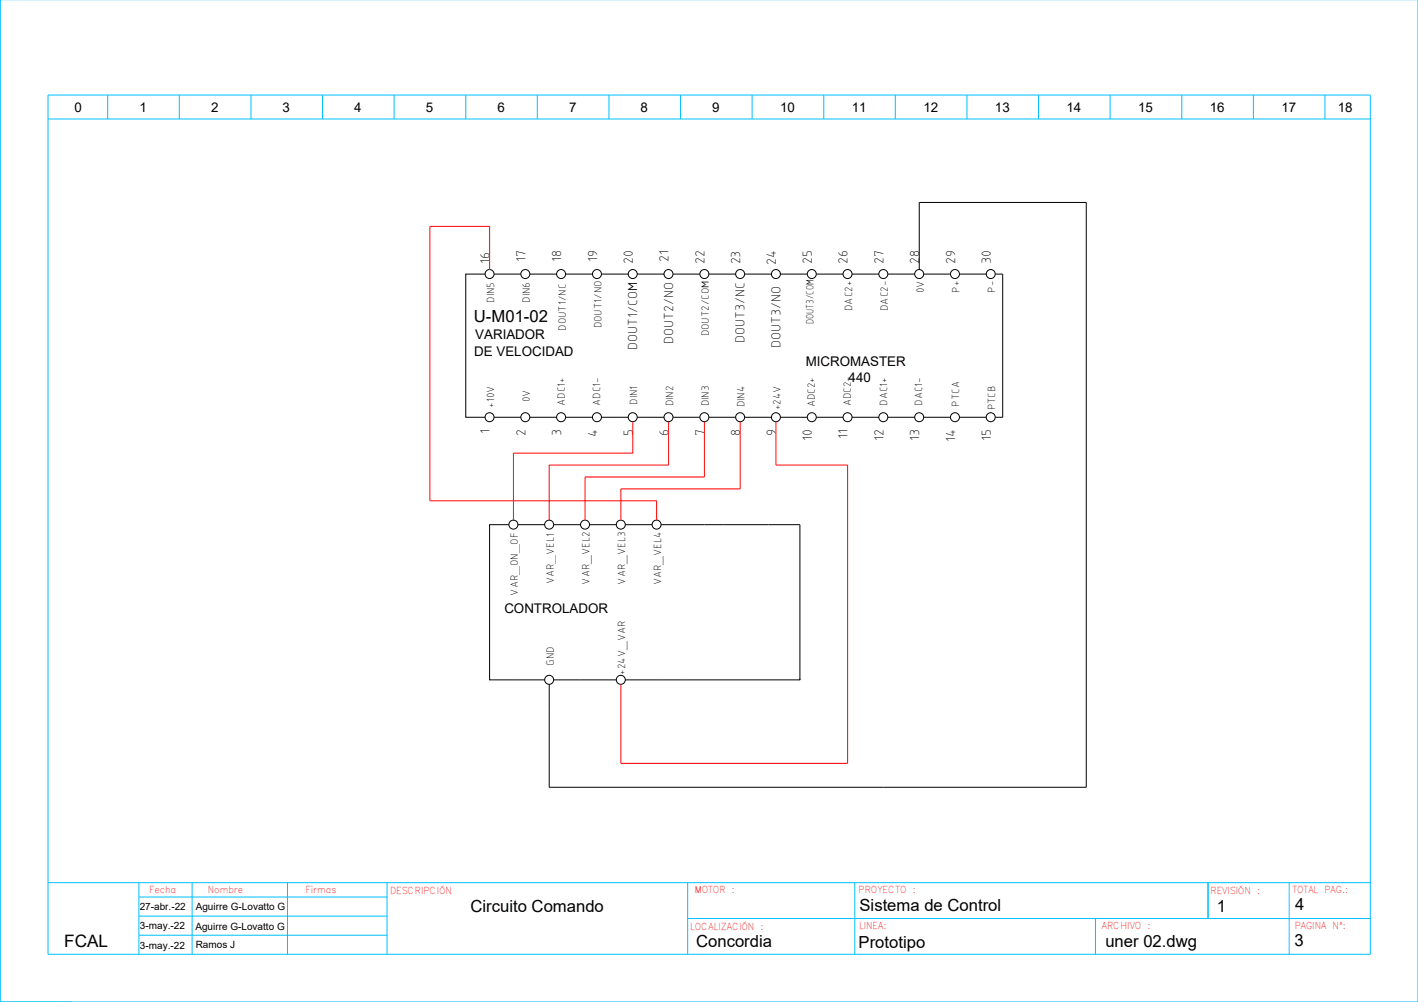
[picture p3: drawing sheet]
<svg xmlns="http://www.w3.org/2000/svg" width="297mm" height="210mm" viewBox="0 0 297 210" stroke-linecap="round" stroke-linejoin="round" font-family="sans-serif">
<path d="M.1 209.9h15" fill="none" stroke="#0f0" stroke-width=".21"/>
<g fill="none" stroke="#00bfff" stroke-width=".21">
<path d="M.1 -.1v210h296.9v-210M10.1 19.9h276.9v180h-276.9zM22.5 19.9v5M37.6 19.9v5M52.6 19.9v5M67.5 19.9v5M82.6 19.9v5M97.6 19.9v5M112.6 19.9v5M127.6 19.9v5M142.6 19.9v5M157.6 19.9v5"/>
<path d="M172.6 19.9v5M187.5 19.9v5M202.6 19.9v5M217.6 19.9v5M232.5 19.9v5M247.6 19.9v5M262.6 19.9v5M277.5 19.9v5M10.1 24.9h276.9M10.1 184.9h276.9M29.1 191.9h52M29.1 195.9h52"/>
<path d="M29.1 187.9h52M29.1 184.9v15M40.2 184.9v15M60.2 184.9v15M81.1 184.9v15M144 192.4h143M144 184.9v15M179.1 184.9v15M229.5 192.4v7.5M253.1 184.9v7.5M270.1 184.9v15"/>
</g>
<g fill="none" stroke="#000" stroke-width=".21">
<path d="M101.6 57.4h-4v30h4M103.5 57.4h5.6M111 57.4h5.6M118.5 57.4h5.6M126 57.4h5.6M133.5 57.4h5.6M141 57.4h5.6M148.5 57.4h5.6M156 57.4h5.6M163.5 57.4h5.6M171 57.4h5.6M178.5 57.4h5.6"/>
<path d="M186 57.4h5.6M192.6 56.5v-14.1h34.9v122.5h-112.5v-21.5M193.5 57.4h5.6M201 57.4h5.6M208.5 57.4h1.5v30h-1.5M103.5 87.4h5.6M111 87.4h5.6M118.5 87.4h5.6M126 87.4h5.6M133.5 87.4h5.6M141 87.4h5.6M148.5 87.4h5.6"/>
<path d="M156 87.4h5.6M163.5 87.4h5.6M171 87.4h5.6M178.5 87.4h5.6M186 87.4h5.6M193.5 87.4h5.6M201 87.4h5.6M106.6 109.9h-4v32.5h11.5M108.5 109.9h5.6M116 109.9h5.6M123.5 109.9h5.6M131 109.9h5.6"/>
<path d="M138.5 109.9h29.1v32.5M116 142.4h13.1M131 142.4h36.6M167.6 142.4h.1"/>
<circle cx="102.5" cy="57.4" r=".94"/>
<circle cx="110" cy="57.4" r=".94"/>
<circle cx="117.5" cy="57.4" r=".94"/>
<circle cx="125" cy="57.4" r=".94"/>
<circle cx="132.5" cy="57.4" r=".94"/>
<circle cx="140" cy="57.4" r=".94"/>
<circle cx="147.5" cy="57.4" r=".94"/>
<circle cx="155" cy="57.4" r=".94"/>
<circle cx="162.5" cy="57.4" r=".94"/>
<circle cx="170" cy="57.4" r=".94"/>
<circle cx="177.5" cy="57.4" r=".94"/>
<circle cx="185" cy="57.4" r=".94"/>
<circle cx="192.5" cy="57.4" r=".94"/>
<circle cx="200" cy="57.4" r=".94"/>
<circle cx="207.5" cy="57.4" r=".94"/>
<circle cx="102.5" cy="87.4" r=".94"/>
<circle cx="110" cy="87.4" r=".94"/>
<circle cx="117.5" cy="87.4" r=".94"/>
<circle cx="125" cy="87.4" r=".94"/>
<circle cx="132.5" cy="87.4" r=".94"/>
<circle cx="140" cy="87.4" r=".94"/>
<circle cx="147.5" cy="87.4" r=".94"/>
<circle cx="155" cy="87.4" r=".94"/>
<circle cx="162.5" cy="87.4" r=".94"/>
<circle cx="170" cy="87.4" r=".94"/>
<circle cx="177.5" cy="87.4" r=".94"/>
<circle cx="185" cy="87.4" r=".94"/>
<circle cx="192.5" cy="87.4" r=".94"/>
<circle cx="200" cy="87.4" r=".94"/>
<circle cx="207.5" cy="87.4" r=".94"/>
<circle cx="107.5" cy="109.9" r=".94"/>
<circle cx="115" cy="109.9" r=".94"/>
<circle cx="122.6" cy="109.9" r=".94"/>
<circle cx="130" cy="109.9" r=".94"/>
<circle cx="137.5" cy="109.9" r=".94"/>
<circle cx="115" cy="142.4" r=".94"/>
<circle cx="130" cy="142.4" r=".94"/>
</g>
<path d="M102.6 56.5v-9.1h-12.5v57.5h47.4v4.1M132.6 88.4v6.5h-25v14.1M140 88.4v9h-25v11.6M147.6 88.4v11.5h-25v9.1M155.1 88.4v14h-25v6.6M162.5 88.4v9h15.1v62.5h-47.5v-16.5" fill="none" stroke="#f00" stroke-width=".21"/>
<text font-size="3.6" x="13.5" y="198.4">FCAL</text>
<g font-size="3.5">
<text x="99.3" y="67.4">U-M01-02</text>
<text x="98.6" y="191">Circuito Comando</text>
<text x="180.1" y="190.9">Sistema de Control</text>
<text x="254.9" y="191">1</text>
<text x="271.3" y="190.6">4</text>
<text x="145.8" y="198.3">Concordia</text>
<text x="179.9" y="198.5">Prototipo</text>
<text x="231.5" y="198.3">uner 02.dwg</text>
<text x="271.2" y="198.1">3</text>
</g>
<g font-size="2.9">
<text x="102.6" y="55.4" transform="rotate(-90 102.6 55.4)">16</text>
<text x="110.1" y="54.9" transform="rotate(-90 110.1 54.9)">17</text>
<text x="117.5" y="54.9" transform="rotate(-90 117.5 54.9)">18</text>
<text x="125.1" y="54.9" transform="rotate(-90 125.1 54.9)">19</text>
<text x="132.6" y="55.3" transform="rotate(-90 132.6 55.3)">20</text>
<text x="140" y="54.9" transform="rotate(-90 140 54.9)">21</text>
<text x="147.6" y="55.3" transform="rotate(-90 147.6 55.3)">22</text>
<text x="155.1" y="55.4" transform="rotate(-90 155.1 55.4)">23</text>
<text x="162.5" y="55.5" transform="rotate(-90 162.5 55.5)">24</text>
<text x="170.1" y="55.3" transform="rotate(-90 170.1 55.3)">25</text>
<text x="177.6" y="55.3" transform="rotate(-90 177.6 55.3)">26</text>
<text x="185" y="55.3" transform="rotate(-90 185 55.3)">27</text>
<text x="192.6" y="55.3" transform="rotate(-90 192.6 55.3)">28</text>
<text x="200.1" y="55.3" transform="rotate(-90 200.1 55.3)">29</text>
<text x="207.5" y="55.3" transform="rotate(-90 207.5 55.3)">30</text>
<text x="156" y="71.8" transform="rotate(-90 156 71.8)">DOUT3/NC</text>
<text x="133.5" y="73.3" transform="rotate(-90 133.5 73.3)">DOUT1/COM</text>
<text x="141" y="72" transform="rotate(-90 141 72)">DOUT2/NO</text>
<text x="163.5" y="72.8" transform="rotate(-90 163.5 72.8)">DOUT3/NO</text>
<text x="102.6" y="91" transform="rotate(-90 102.6 91)">1</text>
<text x="110.1" y="91.4" transform="rotate(-90 110.1 91.4)">2</text>
<text x="117.5" y="91.4" transform="rotate(-90 117.5 91.4)">3</text>
<text x="125.1" y="91.6" transform="rotate(-90 125.1 91.6)">4</text>
<text x="132.6" y="91.4" transform="rotate(-90 132.6 91.4)">5</text>
<text x="140" y="91.4" transform="rotate(-90 140 91.4)">6</text>
<text x="147.6" y="91.4" transform="rotate(-90 147.6 91.4)">7</text>
<text x="155.1" y="91.4" transform="rotate(-90 155.1 91.4)">8</text>
<text x="162.5" y="91.4" transform="rotate(-90 162.5 91.4)">9</text>
<text x="170.1" y="92.4" transform="rotate(-90 170.1 92.4)">10</text>
<text x="177.6" y="92" transform="rotate(-90 177.6 92)">11</text>
<text x="185" y="92.4" transform="rotate(-90 185 92.4)">12</text>
<text x="192.6" y="92.4" transform="rotate(-90 192.6 92.4)">13</text>
<text x="200.1" y="92.6" transform="rotate(-90 200.1 92.6)">14</text>
<text x="207.5" y="92.4" transform="rotate(-90 207.5 92.4)">15</text>
</g>
<g font-size="2.8">
<text x="15.6" y="23.5">0</text>
<text x="29.2" y="23.5">1</text>
<text x="44.2" y="23.5">2</text>
<text x="59.2" y="23.5">3</text>
<text x="74.2" y="23.5">4</text>
<text x="89.2" y="23.5">5</text>
<text x="104.2" y="23.5">6</text>
<text x="119.2" y="23.5">7</text>
<text x="134.2" y="23.5">8</text>
<text x="149.2" y="23.5">9</text>
<text x="163.4" y="23.5">10</text>
<text x="178.4" y="23.5">11</text>
<text x="193.4" y="23.5">12</text>
<text x="208.4" y="23.5">13</text>
<text x="223.4" y="23.5">14</text>
<text x="238.4" y="23.5">15</text>
<text x="253.4" y="23.5">16</text>
<text x="268.4" y="23.5">17</text>
<text x="280.2" y="23.5">18</text>
<text x="99.6" y="71">VARIADOR</text>
<text x="99.3" y="74.6">DE VELOCIDAD</text>
<text x="168.8" y="76.7">MICROMASTER</text>
<text x="177.8" y="80.1">440</text>
<text x="105.6" y="128.4">CONTROLADOR</text>
</g>
<g font-size="2.3">
<text x="103.5" y="63.4" transform="rotate(-90 103.5 63.4)">DIN5</text>
<text x="111" y="63.4" transform="rotate(-90 111 63.4)">DIN6</text>
<text x="178.5" y="65.1" transform="rotate(-90 178.5 65.1)">DAC2+</text>
<text x="186" y="65.1" transform="rotate(-90 186 65.1)">DAC2-</text>
<text x="193.5" y="61.5" transform="rotate(-90 193.5 61.5)">0V</text>
<text x="201" y="61.3" transform="rotate(-90 201 61.3)">P+</text>
<text x="208.5" y="61.3" transform="rotate(-90 208.5 61.3)">P-</text>
<text x="118.5" y="69.3" transform="rotate(-90 118.5 69.3)">DOUT1/NC</text>
<text x="126" y="68.8" transform="rotate(-90 126 68.8)">DOUT1/NO</text>
<text x="148.5" y="70.5" transform="rotate(-90 148.5 70.5)">DOUT2/COM</text>
<text x="170.4" y="67.9" transform="rotate(-90 170.4 67.9)">DOUT3/COM</text>
<text x="103.5" y="85.5" transform="rotate(-90 103.5 85.5)">+10V</text>
<text x="111" y="84.3" transform="rotate(-90 111 84.3)">0V</text>
<text x="118.3" y="85" transform="rotate(-90 118.3 85)">ADC1+</text>
<text x="125.7" y="85" transform="rotate(-90 125.7 85)">ADC1-</text>
<text x="133.5" y="84.8" transform="rotate(-90 133.5 84.8)">DIN1</text>
<text x="141" y="85.1" transform="rotate(-90 141 85.1)">DIN2</text>
<text x="148.5" y="85.1" transform="rotate(-90 148.5 85.1)">DIN3</text>
<text x="156" y="85.3" transform="rotate(-90 156 85.3)">DIN4</text>
<text x="163.5" y="86" transform="rotate(-90 163.5 86)">+24V</text>
<text x="170.7" y="85.3" transform="rotate(-90 170.7 85.3)">ADC2+</text>
<text x="178.2" y="85.1" transform="rotate(-90 178.2 85.1)">ADC2-</text>
<text x="185.8" y="85" transform="rotate(-90 185.8 85)">DAC1+</text>
<text x="193.2" y="85" transform="rotate(-90 193.2 85)">DAC1-</text>
<text x="200.9" y="85.2" transform="rotate(-90 200.9 85.2)">PTCA</text>
<text x="208.5" y="86" transform="rotate(-90 208.5 86)">PTCB</text>
<text x="108.5" y="124.8" transform="rotate(-90 108.5 124.8)">VAR_ON_OF</text>
<text x="116" y="122.4" transform="rotate(-90 116 122.4)">VAR_VEL1</text>
<text x="123.5" y="122.5" transform="rotate(-90 123.5 122.5)">VAR_VEL2</text>
<text x="131" y="122.5" transform="rotate(-90 131 122.5)">VAR_VEL3</text>
<text x="138.5" y="122.6" transform="rotate(-90 138.5 122.6)">VAR_VEL4</text>
<text x="116" y="139.5" transform="rotate(-90 116 139.5)">GND</text>
<text x="131" y="141.4" transform="rotate(-90 131 141.4)">+24V_VAR</text>
</g>
<g font-size="2.1">
<text x="29.3" y="190.6">27-abr.-22</text>
<text x="41" y="190.7">Aguirre G-Lovatto G</text>
<text x="29.3" y="194.6">3-may.-22</text>
<text x="40.9" y="194.8">Aguirre G-Lovatto G</text>
<text x="29.3" y="198.7">3-may.-22</text>
<text x="41" y="198.6">Ramos J</text>
</g>
<g font-size="2" fill="#f00">
<text x="31.2" y="187.2">Fecha</text>
<text x="43.5" y="187.2">Nombre</text>
<text x="64" y="187.2">Firmas</text>
<text x="81.7" y="187.3">DESCRIPCIÓN</text>
<text x="145.5" y="187.1">MOTOR :</text>
<text x="179.9" y="187.1">PROYECTO :</text>
<text x="253.6" y="187.3">REVISIÓN :</text>
<text x="270.7" y="187.1">TOTAL PAG.:</text>
<text x="144.6" y="194.8">LOCALIZACIÓN :</text>
<text x="179.9" y="194.6">LINEA:</text>
<text x="230.8" y="194.6">ARCHIVO :</text>
<text x="271.2" y="194.6">PAGINA Nº:</text>
</g>
</svg>
